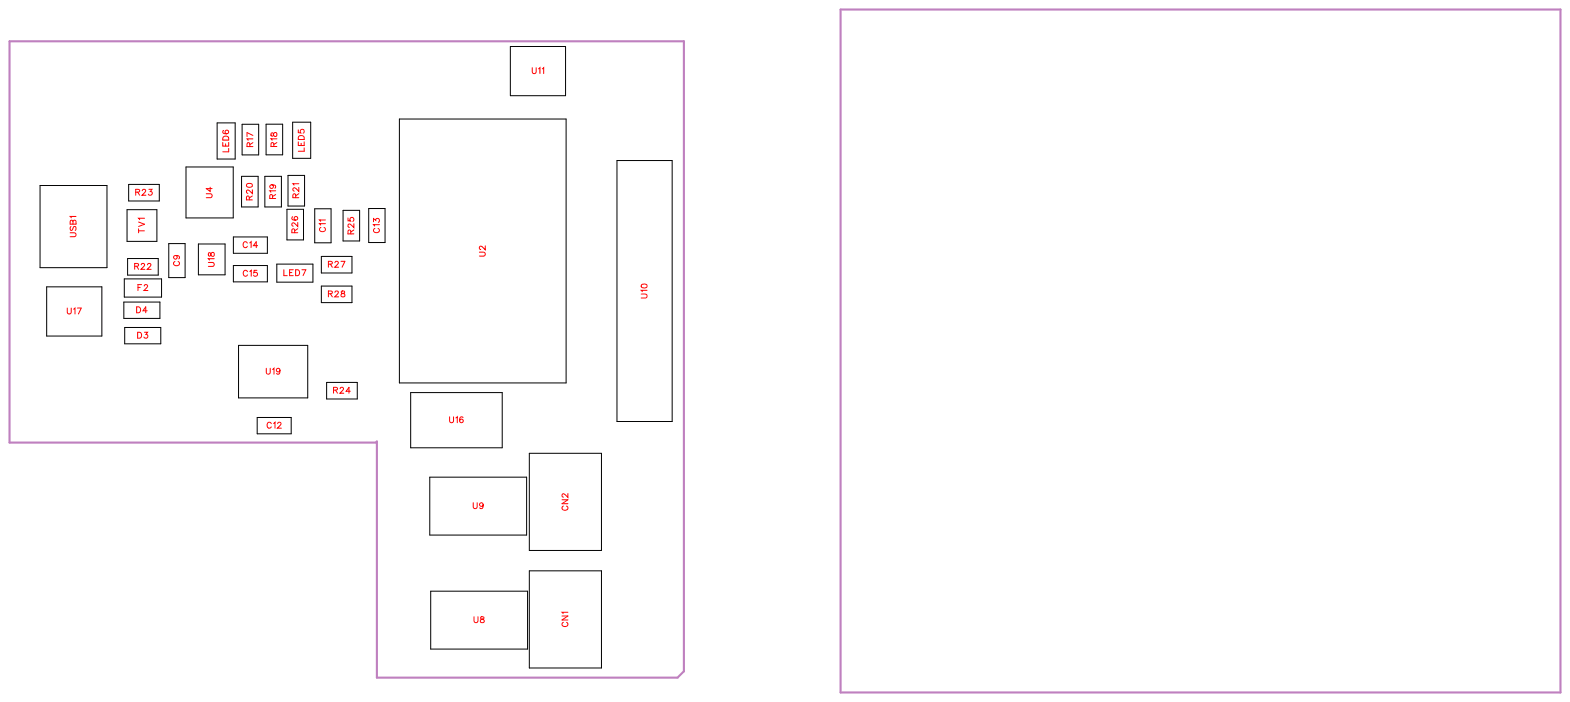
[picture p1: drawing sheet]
<svg xmlns="http://www.w3.org/2000/svg" width="188mm" height="84mm" viewBox="0 0 188 84" stroke-linecap="round" stroke-linejoin="round" font-family="sans-serif">
<path d="M1.1 5h80.9v75.5l-.7 .8h-36.1v-28.3l-.1 .1h-44zM100.8 1.1h86.4v82h-86.4z" fill="none" stroke="#bf80bf" stroke-width=".25"/>
<g fill="none" stroke="#000" stroke-width=".12">
<path d="M26 14.7h2.2v4.4h-2.2zM29 14.9h2v3.7h-2zM31.9 14.9h2v3.7h-2zM35.1 14.7h2.2v4.3h-2.2zM47.9 14.3h20v31.6h-20zM61.2 5.6h6.6v5.9h-6.6zM74 19.3h6.6v31.3h-6.6zM4.8 22.3h8v9.8h-8zM5.6 34.4h6.6v5.9h-6.6zM14.9 36.2h4.3v2h-4.3zM14.9 33.5h4.5v2.1h-4.5zM15 39.3h4.3v1.9h-4.3z"/>
<path d="M15.2 25.2h3.6v3.8h-3.6zM15.3 31h3.7v2h-3.7zM15.4 22.1h3.7v2h-3.7zM20.2 29.2h2v4.1h-2zM22.3 20h5.7v6.1h-5.7zM23.8 29.3h3.2v3.7h-3.2zM28 28.4h4.1v2h-4.1zM28 31.8h4.1v2h-4.1zM29 21.1h2v3.7h-2zM31.8 21.1h2v3.7h-2zM33.2 31.7h4.3v2.1h-4.3zM34.4 25.1h2v3.7h-2z"/>
<path d="M34.6 21h1.9v3.7h-1.9zM37.8 25h1.9v4.1h-1.9zM38.5 30.8h3.7v1.9h-3.7zM38.5 34.3h3.7v2h-3.7zM41.2 25.2h1.9v3.7h-1.9zM44.2 25h2v4.1h-2zM28.6 41.4h8.3v6.3h-8.3zM30.9 50.1h4v1.9h-4zM39.2 45.9h3.7v2h-3.7zM49.3 47.1h10.9v6.6h-10.9zM51.6 57.2h11.6v7h-11.6zM63.5 54.4h8.7v11.6h-8.7z"/>
<path d="M51.7 70.9h11.6v7h-11.6zM63.5 68.5h8.7v11.6h-8.7z"/>
</g>
<g fill="none" stroke="#f00" stroke-width=".12">
<path d="M26.7 17.1v.4h.7v-.4M26.8 16.4l.2-.1 .3 .1 .1 .4h-.7zM26.8 15.6v.1a.35 .35 0 0 0 .2 .4 .35 .35 0 0 0 .4-.3 .22 .22 0 0 0-.2-.2 .22 .22 0 0 0-.2 .2 .22 .22 0 0 0 .2 .2M27.1 17.3v.2M27.4 17.8v.4h-.7M30 17.6l-.1-.4-.1-.1-.2 .2v.3h.7M30.3 16.7h-.7l.2 .1M30.3 17.1l-.3 .2M30.3 16.2l-.7-.3v.5M32.5 16v.3h.2l.3-.4a.24 .24 0 0 1 .2 .2 .24 .24 0 0 1-.2 .3l-.2-.1-.1-.3zM32.8 17.6v-.4l-.2-.1-.1 .2v.3h.7M33.2 16.7h-.7l.1 .1"/>
<path d="M33.2 17.1l-.4 .2M35.8 15.6v.3h.3a.25 .25 0 0 1 0-.3 .25 .25 0 0 1 .4 0 .25 .25 0 0 1-.1 .4M35.8 17v.5h.7v-.5M35.9 16.3h.2h.3l.1 .4h-.7zM36.1 17.2v.3M36.5 17.7v.4h-.7M63.8 8.1v.5l.3 .2 .2-.1v-.6M64.6 8.3l.2-.2v.7M65.1 8.3l.1-.2v.7M8.1 37v.5l.2 .2 .2-.1v-.6M8.4 27.9h.5l.2 .2-.1 .3h-.6M8.5 27.2l-.1 .1 .1 .3h.2l.2-.4h.1l.1 .1-.1 .3"/>
<path d="M8.8 26.6l-.1-.2h-.2l-.1 .5h.7v-.3l-.1-.2-.2 .1v.4M8.8 37.1l.2-.1v.7M9.1 26h-.7l.1 .1M9.3 37h.4l-.3 .7M16.2 31.9h.4v-.2l-.1-.1h-.3v.7M16.3 23h.4l.1-.2-.2-.1h-.3v.7M16.4 36.8h.2a.38 .38 0 0 1 .3 .4 .38 .38 0 0 1-.3 .3h-.2zM16.4 31.9l.2 .4M16.5 39.9h.2a.38 .38 0 0 1 .3 .3 .38 .38 0 0 1-.3 .4h-.2zM16.5 23l.3 .4M16.6 34.5h.2M16.6 27.7h.7"/>
<path d="M16.6 27.5v.4M16.6 26.6l.7 .3-.7 .3M16.9 31.8l.2-.2h.1l.1 .1-.1 .3-.3 .3h.5M17 34.1h-.4v.7M17.1 22.9l.1-.2h.1l.2 .1-.1 .3-.4 .3h.5M17.3 34.3l.1-.2h.2l.1 .2-.1 .2-.3 .3h.4M17.3 39.9h.4l-.2 .2a.24 .24 0 0 1 .2 .4 .24 .24 0 0 1-.4-.1M17.3 26.2h-.7l.2 .1M17.7 37.3h-.6l.4-.5v.7M17.7 31.8l.1-.2h.2l.1 .1-.1 .3-.3 .3h.4M17.9 22.7h.3l-.2 .3a.24 .24 0 0 1 .2 .4 .24 .24 0 0 1-.4-.1M21 31.4a.26 .26 0 0 0-.2 .3 .26 .26 0 0 0 .3 .2h.2a.26 .26 0 0 0 .2-.2 .26 .26 0 0 0-.1-.3"/>
<path d="M21.1 30.6a.22 .22 0 0 1 .1 .3 .22 .22 0 0 1-.3 .1 .22 .22 0 0 1 0-.3l.2-.1a.34 .34 0 0 1 .4 .3l-.1 .2M24.7 23.2h.5l.2 .2-.1 .3h-.6M25 31.5h.5l.2 .2-.1 .2-.6 .1M25 30.3v.4h.2l.3-.4a.24 .24 0 0 1 .2 .2 .24 .24 0 0 1-.2 .2l-.2-.1-.1-.3zM25.2 22.5v.5l-.5-.4h.7M25.7 31h-.7l.1 .2M29.6 22.1l.3-.1a.3 .3 0 0 1 .4 .3 .38 .38 0 0 1-.4 .2 .38 .38 0 0 1-.3-.3zM29.7 29.2a.26 .26 0 0 0-.3-.2 .26 .26 0 0 0-.2 .3v.1a.26 .26 0 0 0 .2 .3 .26 .26 0 0 0 .3-.2M29.7 32.6a.26 .26 0 0 0-.3-.2 .26 .26 0 0 0-.2 .3v.2a.26 .26 0 0 0 .2 .2 .26 .26 0 0 0 .3-.1M29.9 24v-.4l-.2-.1-.1 .2v.3h.7M30 29.1l.1-.1v.7M30 32.6l.1-.2v.7"/>
<path d="M30.3 22.8v.4l-.4-.3-.2-.1-.1 .1v.2l.1 .1M30.3 23.5l-.4 .2M30.8 32.4h-.3v.3a.25 .25 0 0 1 .3 0 .25 .25 0 0 1 0 .4 .25 .25 0 0 1-.4-.1M30.9 29.5h-.5l.3-.5v.7M32.6 22.2a.22 .22 0 0 1 .2 .3 .22 .22 0 0 1-.4 .1 .22 .22 0 0 1 .1-.4h.1a.34 .34 0 0 1 .5 .2l-.1 .2M32.7 23.8v-.4l-.2-.1-.1 .2v.3h.7M33.1 22.9h-.7l.1 .2M33.1 23.3l-.4 .3M34.1 32.4v.7h.4M34.7 32.7h.3M35.1 26h-.1a.35 .35 0 0 0 .3 .5 .35 .35 0 0 0 .4-.3 .22 .22 0 0 0-.2-.2 .22 .22 0 0 0-.2 .2 .22 .22 0 0 0 .2 .2M35.2 32.4h-.5v.7h.5"/>
<path d="M35.3 27.9v-.4l-.2-.1-.1 .2v.3h.7M35.5 32.4h.2a.38 .38 0 0 1 .2 .3 .38 .38 0 0 1-.2 .4h-.2zM35.5 23.7l-.1-.4-.1-.1-.2 .2v.3h.7M35.7 26.7v.5l-.3-.4-.3-.1-.1 .2v.1l.2 .1M35.7 27.4l-.4 .3M35.8 22.5v.5l-.3-.4-.2-.1-.2 .2v.1l.2 .1M35.8 22h-.7l.2 .2M35.8 23.2l-.3 .3M36.2 32.4h.5l-.3 .7M38.5 27.3a.26 .26 0 0 0-.2 .3 .26 .26 0 0 0 .3 .2h.2a.26 .26 0 0 0 .2-.2 .26 .26 0 0 0-.1-.3M39 26.8h-.7l.2 .2M39 26.4h-.7l.2 .1"/>
<path d="M39.4 31.7l.4-.1 .1-.1-.2-.2h-.3v.8M39.4 35.2h.4l.1-.2-.2-.1h-.3v.7M39.6 31.7l.3 .4M39.6 35.2l.3 .4M40.2 31.5l.1-.2h.2l.1 .2-.1 .2-.3 .4h.4M40.2 35.1l.1-.2h.2l.1 .1-.1 .3-.3 .3h.4M40.9 31.3h.5l-.4 .8M41 34.9v.2l.3 .1 .1 .2a.24 .24 0 0 1-.3 .2 .24 .24 0 0 1-.2-.2l.4-.3v-.2zM41.7 26.1v.4h.3a.25 .25 0 0 1 0-.4 .25 .25 0 0 1 .4 .1 .25 .25 0 0 1-.1 .3M42.1 28.1l-.1-.4-.1-.1-.2 .2v.3h.8M42.5 26.8v.5l-.4-.3-.2-.1-.2 .1v.1l.2 .2M42.5 27.6l-.4 .2"/>
<path d="M44.8 26.6v-.4l.3 .2a.24 .24 0 0 1 .4-.1 .24 .24 0 0 1-.1 .4M45 27.4a.26 .26 0 0 0-.2 .3 .26 .26 0 0 0 .3 .2h.1a.26 .26 0 0 0 .3-.2 .26 .26 0 0 0-.2-.3M45.5 27h-.7l.1 .1M57.5 30.2h.5l.2 .2-.1 .3h-.6M58.2 29.5v.5l-.3-.4-.3-.1-.1 .2v.1l.2 .1M76.9 35.3h.5l.2 .2-.1 .2h-.6M77 34.2l.2-.1a.3 .3 0 0 1 .4 .2 .38 .38 0 0 1-.3 .2 .38 .38 0 0 1-.4-.2zM77.6 34.8h-.7l.2 .2M31.9 44.2v.5l.2 .2 .3-.1v-.6M32.5 50.8a.26 .26 0 0 0-.3-.2 .26 .26 0 0 0-.2 .3v.2a.26 .26 0 0 0 .2 .3 .26 .26 0 0 0 .3-.2M32.7 44.3l.2-.1v.7M32.8 50.8l.2-.2v.8"/>
<path d="M33.3 50.8l.1-.2h.2l.1 .2-.1 .2-.3 .4h.4M33.6 44.4a.22 .22 0 0 1-.3 .2 .22 .22 0 0 1-.1-.3 .22 .22 0 0 1 .4 0v.1a.34 .34 0 0 1-.3 .5l-.1-.1M40 46.8h.4l.1-.2-.2-.1h-.3v.7M40.3 46.8l.2 .4M40.8 46.6l.1-.1h.2l.1 .1-.1 .2-.3 .4h.4M42 46.9h-.5l.4-.4v.7M53.9 50v.5l.2 .2 .3-.1v-.6M54.7 50.1l.2-.1v.7M55.5 50.1v-.1a.35 .35 0 0 0-.4 .3 .35 .35 0 0 0 .2 .4 .22 .22 0 0 0 .3-.2 .22 .22 0 0 0-.2-.2 .22 .22 0 0 0-.3 .2M67.4 59.9h.7l-.7 .5h.7M68.1 59.2v.5l-.3-.4-.2-.1-.2 .2v.1l.2 .1M56.8 60.3v.5l.2 .2 .2-.1v-.6"/>
<path d="M56.9 74v.5l.2 .2 .2-.1v-.6M57.7 74v.2l.3 .1 .1 .1a.24 .24 0 0 1-.2 .3 .24 .24 0 0 1-.3-.3l.5-.3-.1-.1zM58 60.5a.22 .22 0 0 1-.3 .2 .22 .22 0 0 1-.1-.3 .22 .22 0 0 1 .3 0l.1 .1a.34 .34 0 0 1-.3 .5l-.1-.1M67.4 73.9h.7l-.7 .5h.7M67.6 74.6a.26 .26 0 0 0-.2 .3 .26 .26 0 0 0 .3 .2h.2a.26 .26 0 0 0 .2-.2 .26 .26 0 0 0-.1-.3M67.6 60.7a.26 .26 0 0 0-.2 .3 .26 .26 0 0 0 .3 .2h.2a.26 .26 0 0 0 .2-.2 .26 .26 0 0 0-.1-.3M68.1 73.4h-.7l.2 .2"/>
</g>
<g font-size="1.2" fill="#fff">
<text x="63.8" y="9.1">U11</text>
<text x="30.6" y="17.6" transform="rotate(-90 30.6 17.6)">R17</text>
<text x="33.5" y="17.6" transform="rotate(-90 33.5 17.6)">R18</text>
<text x="16.2" y="23.7">R23</text>
<text x="25.7" y="23.8" transform="rotate(-90 25.7 23.8)">U4</text>
<text x="27.7" y="18.3" transform="rotate(-90 27.7 18.3)">LED6</text>
<text x="33.4" y="23.9" transform="rotate(-90 33.4 23.9)">R19</text>
<text x="36.1" y="23.8" transform="rotate(-90 36.1 23.8)">R21</text>
<text x="36.8" y="18.2" transform="rotate(-90 36.8 18.2)">LED5</text>
<text x="9.4" y="28.5" transform="rotate(-90 9.4 28.5)">USB1</text>
<text x="17.6" y="28" transform="rotate(-90 17.6 28)">TV1</text>
<text x="30.6" y="24" transform="rotate(-90 30.6 24)">R20</text>
<text x="36" y="28" transform="rotate(-90 36 28)">R26</text>
<text x="39.3" y="27.8" transform="rotate(-90 39.3 27.8)">C11</text>
<text x="42.7" y="28.1" transform="rotate(-90 42.7 28.1)">R25</text>
<text x="45.8" y="28" transform="rotate(-90 45.8 28)">C13</text>
<text x="16.1" y="32.6">R22</text>
<text x="16.5" y="35.1">F2</text>
<text x="21.8" y="31.9" transform="rotate(-90 21.8 31.9)">C9</text>
<text x="26" y="32" transform="rotate(-90 26 32)">U18</text>
<text x="29.1" y="30">C14</text>
<text x="29.1" y="33.4">C15</text>
<text x="34" y="33.4">LED7</text>
<text x="39.3" y="32.3">R27</text>
<text x="39.3" y="35.9">R28</text>
<text x="58.5" y="30.8" transform="rotate(-90 58.5 30.8)">U2</text>
<text x="77.9" y="35.8" transform="rotate(-90 77.9 35.8)">U10</text>
<text x="8" y="38">U17</text>
<text x="16.3" y="37.8">D4</text>
<text x="16.5" y="40.9">D3</text>
<text x="31.9" y="45.2">U19</text>
<text x="40" y="47.5">R24</text>
<text x="32" y="51.7">C12</text>
<text x="53.9" y="51">U16</text>
<text x="56.7" y="61.3">U9</text>
<text x="68.4" y="61.3" transform="rotate(-90 68.4 61.3)">CN2</text>
<text x="56.8" y="75">U8</text>
<text x="68.4" y="75.2" transform="rotate(-90 68.4 75.2)">CN1</text>
</g>
</svg>
